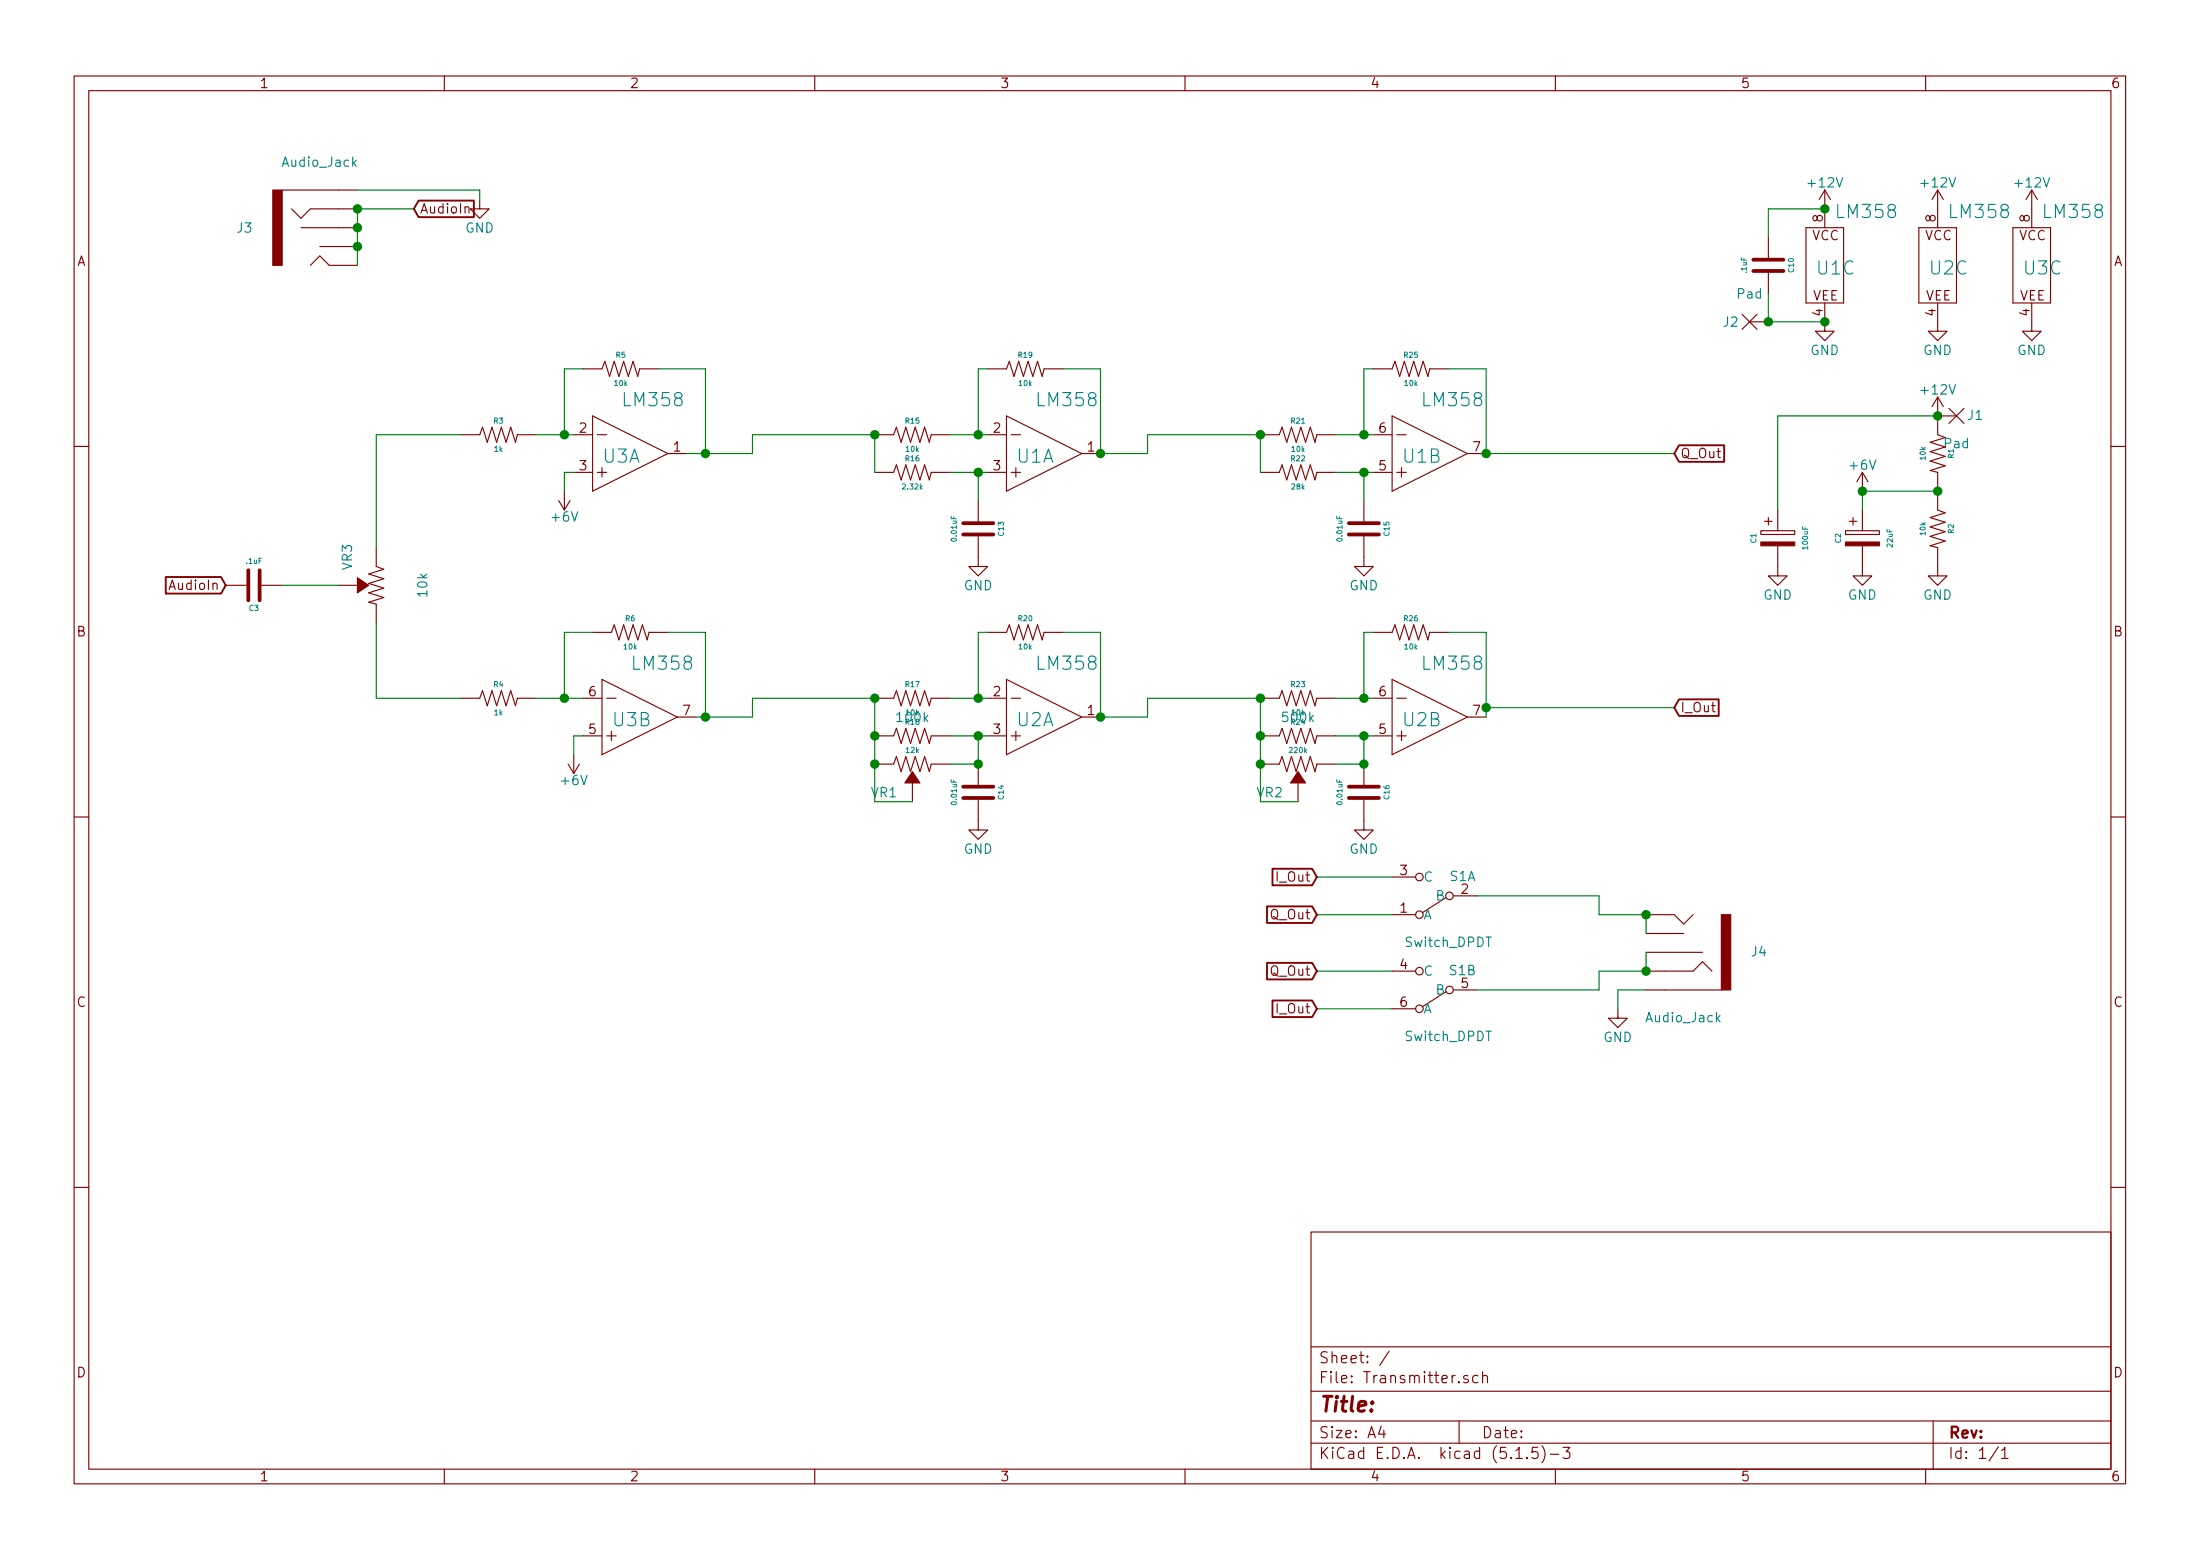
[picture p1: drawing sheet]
EESchema Schematic File Version 4
EELAYER 30 0
EELAYER END
$Descr A4 11693 8268
encoding utf-8
Sheet 1 1
Title ""
Date ""
Rev ""
Comp ""
Comment1 ""
Comment2 ""
Comment3 ""
Comment4 ""
$EndDescr
$Comp
L Xenir:Resistor R1
U 1 1
P 10300 2400
F 0 "R1" H 10300 2475 28  0000 C CNN
F 1 "10k" H 10300 2325 28  0000 C CNN
F 2 "Xenir:Resistor 0805" H 10300 2300 50  0001 C CNN
F 3 "" H 10300 2300 50  0001 C CNN
	1    10300 2400
	0    1    1    0   
$EndComp
$Comp
L Xenir:Resistor R2
U 1 1
P 10300 2800
F 0 "R2" H 10300 2875 28  0000 C CNN
F 1 "10k" H 10300 2725 28  0000 C CNN
F 2 "Xenir:Resistor 0805" H 10300 2700 50  0001 C CNN
F 3 "" H 10300 2700 50  0001 C CNN
	1    10300 2800
	0    1    1    0   
$EndComp
$Comp
L power:+12V #PWR0101
U 1 1
P 10300 2200
F 0 "#PWR0101" H 10300 2050 50  0001 C CNN
F 1 "+12V" H 10300 2340 50  0000 C CNN
F 2 "" H 10300 2200 50  0001 C CNN
F 3 "" H 10300 2200 50  0001 C CNN
	1    10300 2200
	1    0    0    -1  
$EndComp
$Comp
L power:GND #PWR0102
U 1 1
P 10300 3000
F 0 "#PWR0102" H 10300 2750 50  0001 C CNN
F 1 "GND" H 10300 2850 50  0000 C CNN
F 2 "" H 10300 3000 50  0001 C CNN
F 3 "" H 10300 3000 50  0001 C CNN
	1    10300 3000
	1    0    0    -1  
$EndComp
$Comp
L power:GND #PWR0103
U 1 1
P 9900 3000
F 0 "#PWR0103" H 9900 2750 50  0001 C CNN
F 1 "GND" H 9900 2850 50  0000 C CNN
F 2 "" H 9900 3000 50  0001 C CNN
F 3 "" H 9900 3000 50  0001 C CNN
	1    9900 3000
	1    0    0    -1  
$EndComp
Wire Wire Line
	10300 2600 9900 2600
Wire Wire Line
	9900 2600 9900 2700
Connection ~ 10300 2600
$Comp
L power:+6V #PWR0104
U 1 1
P 9900 2600
F 0 "#PWR0104" H 9900 2450 50  0001 C CNN
F 1 "+6V" H 9900 2740 50  0000 C CNN
F 2 "" H 9900 2600 50  0001 C CNN
F 3 "" H 9900 2600 50  0001 C CNN
	1    9900 2600
	1    0    0    -1  
$EndComp
Connection ~ 9900 2600
$Comp
L Xenir:LM358 U1
U 3 1
P 9800 1400
F 0 "U1" H 9650 1350 70  0000 L BNN
F 1 "LM358" H 9750 1650 70  0000 L BNN
F 2 "Xenir:SO08" H 9750 1350 50  0001 C CNN
F 3 "" H 9750 1350 50  0001 C CNN
	3    9800 1400
	1    0    0    -1  
$EndComp
$Comp
L power:+12V #PWR0105
U 1 1
P 9700 1100
F 0 "#PWR0105" H 9700 950 50  0001 C CNN
F 1 "+12V" H 9700 1240 50  0000 C CNN
F 2 "" H 9700 1100 50  0001 C CNN
F 3 "" H 9700 1100 50  0001 C CNN
	1    9700 1100
	1    0    0    -1  
$EndComp
$Comp
L power:GND #PWR0106
U 1 1
P 9700 1700
F 0 "#PWR0106" H 9700 1450 50  0001 C CNN
F 1 "GND" H 9700 1550 50  0000 C CNN
F 2 "" H 9700 1700 50  0001 C CNN
F 3 "" H 9700 1700 50  0001 C CNN
	1    9700 1700
	1    0    0    -1  
$EndComp
$Comp
L Xenir:LM358 U2
U 3 1
P 10400 1400
F 0 "U2" H 10250 1350 70  0000 L BNN
F 1 "LM358" H 10350 1650 70  0000 L BNN
F 2 "Xenir:SO08" H 10350 1350 50  0001 C CNN
F 3 "" H 10350 1350 50  0001 C CNN
	3    10400 1400
	1    0    0    -1  
$EndComp
$Comp
L power:+12V #PWR0107
U 1 1
P 10300 1100
F 0 "#PWR0107" H 10300 950 50  0001 C CNN
F 1 "+12V" H 10300 1240 50  0000 C CNN
F 2 "" H 10300 1100 50  0001 C CNN
F 3 "" H 10300 1100 50  0001 C CNN
	1    10300 1100
	1    0    0    -1  
$EndComp
$Comp
L power:GND #PWR0108
U 1 1
P 10300 1700
F 0 "#PWR0108" H 10300 1450 50  0001 C CNN
F 1 "GND" H 10300 1550 50  0000 C CNN
F 2 "" H 10300 1700 50  0001 C CNN
F 3 "" H 10300 1700 50  0001 C CNN
	1    10300 1700
	1    0    0    -1  
$EndComp
$Comp
L Xenir:Pad J1
U 1 1
P 10400 2350
F 0 "J1" H 10300 2200 50  0000 C CNN
F 1 "Pad" H 10400 2350 50  0000 C CNN
F 2 "Xenir:Pad" H 10400 2350 50  0001 C CNN
F 3 "" H 10400 2350 50  0001 C CNN
	1    10400 2350
	-1   0    0    1   
$EndComp
Connection ~ 10300 2200
$Comp
L Xenir:Capacitor C10
U 1 1
P 9400 1400
F 0 "C10" H 9400 1525 28  0000 C CNN
F 1 ".1uF" H 9400 1275 28  0000 C CNN
F 2 "Xenir:Capacitor 0805" H 9400 1250 50  0001 C CNN
F 3 "" H 9400 1250 50  0001 C CNN
	1    9400 1400
	0    1    1    0   
$EndComp
Wire Wire Line
	9400 1250 9400 1100
Wire Wire Line
	9400 1100 9700 1100
Connection ~ 9700 1100
Wire Wire Line
	9400 1550 9400 1700
Connection ~ 9700 1700
Wire Wire Line
	9400 1700 9700 1700
$Comp
L Xenir:Pad J2
U 1 1
P 9300 1550
F 0 "J2" H 9200 1400 50  0000 C CNN
F 1 "Pad" H 9300 1550 50  0000 C CNN
F 2 "Xenir:Pad" H 9300 1550 50  0001 C CNN
F 3 "" H 9300 1550 50  0001 C CNN
	1    9300 1550
	1    0    0    -1  
$EndComp
Connection ~ 9400 1700
$Comp
L Xenir:Audio_Jack J3
U 1 1
P 1700 850
F 0 "J3" H 1300 500 50  0000 C CNN
F 1 "Audio_Jack" H 1700 850 50  0000 C CNN
F 2 "Xenir:Audio_Jack" H 1700 850 50  0001 C CNN
F 3 "" H 1700 850 50  0001 C CNN
	1    1700 850 
	1    0    0    -1  
$EndComp
$Comp
L Xenir:LM358 U2
U 1 1
P 5550 3800
F 0 "U2" H 5400 3750 70  0000 L BNN
F 1 "LM358" H 5500 4050 70  0000 L BNN
F 2 "Xenir:SO08" H 5500 3750 50  0001 C CNN
F 3 "" H 5500 3750 50  0001 C CNN
	1    5550 3800
	1    0    0    -1  
$EndComp
$Comp
L Xenir:Resistor R17
U 1 1
P 4850 3700
F 0 "R17" H 4850 3775 28  0000 C CNN
F 1 "10k" H 4850 3625 28  0000 C CNN
F 2 "Xenir:Resistor 0805" H 4850 3600 50  0001 C CNN
F 3 "" H 4850 3600 50  0001 C CNN
	1    4850 3700
	1    0    0    -1  
$EndComp
$Comp
L Xenir:Resistor R20
U 1 1
P 5450 3350
F 0 "R20" H 5450 3425 28  0000 C CNN
F 1 "10k" H 5450 3275 28  0000 C CNN
F 2 "Xenir:Resistor 0805" H 5450 3250 50  0001 C CNN
F 3 "" H 5450 3250 50  0001 C CNN
	1    5450 3350
	1    0    0    -1  
$EndComp
$Comp
L Xenir:Resistor R18
U 1 1
P 4850 3900
F 0 "R18" H 4850 3975 28  0000 C CNN
F 1 "12k" H 4850 3825 28  0000 C CNN
F 2 "Xenir:Resistor 0805" H 4850 3800 50  0001 C CNN
F 3 "" H 4850 3800 50  0001 C CNN
	1    4850 3900
	1    0    0    -1  
$EndComp
$Comp
L Xenir:Capacitor C14
U 1 1
P 5200 4200
F 0 "C14" H 5200 4325 28  0000 C CNN
F 1 "0.01uF" H 5200 4075 28  0000 C CNN
F 2 "Xenir:Capacitor 0805" H 5200 4050 50  0001 C CNN
F 3 "" H 5200 4050 50  0001 C CNN
	1    5200 4200
	0    1    1    0   
$EndComp
Wire Wire Line
	5200 4050 5200 3900
Connection ~ 5200 3900
Wire Wire Line
	5200 3900 5250 3900
$Comp
L power:GND #PWR0117
U 1 1
P 5200 4350
F 0 "#PWR0117" H 5200 4100 50  0001 C CNN
F 1 "GND" H 5200 4200 50  0000 C CNN
F 2 "" H 5200 4350 50  0001 C CNN
F 3 "" H 5200 4350 50  0001 C CNN
	1    5200 4350
	1    0    0    -1  
$EndComp
Wire Wire Line
	5250 3350 5200 3350
Wire Wire Line
	5200 3350 5200 3700
Connection ~ 5200 3700
Wire Wire Line
	5200 3700 5250 3700
Wire Wire Line
	5650 3350 5850 3350
Wire Wire Line
	5850 3350 5850 3800
$Comp
L Xenir:Trimpot VR1
U 1 1
P 4850 3900
F 0 "VR1" H 4700 3600 50  0000 C CNN
F 1 "100k" H 4850 4000 50  0000 C CNN
F 2 "Xenir:Trimpot" H 4700 3600 50  0001 C CNN
F 3 "" H 4700 3600 50  0001 C CNN
	1    4850 3900
	1    0    0    -1  
$EndComp
Wire Wire Line
	5050 3700 5200 3700
Wire Wire Line
	5050 3900 5200 3900
Wire Wire Line
	5050 4050 5200 4050
Connection ~ 5200 4050
Wire Wire Line
	4650 3900 4650 4050
Wire Wire Line
	4850 4250 4650 4250
Wire Wire Line
	4650 4250 4650 4050
Connection ~ 4650 4050
Wire Wire Line
	4650 3900 4650 3700
Connection ~ 4650 3900
$Comp
L Xenir:Resistor R23
U 1 1
P 6900 3700
F 0 "R23" H 6900 3775 28  0000 C CNN
F 1 "10k" H 6900 3625 28  0000 C CNN
F 2 "Xenir:Resistor 0805" H 6900 3600 50  0001 C CNN
F 3 "" H 6900 3600 50  0001 C CNN
	1    6900 3700
	1    0    0    -1  
$EndComp
$Comp
L Xenir:Resistor R26
U 1 1
P 7500 3350
F 0 "R26" H 7500 3425 28  0000 C CNN
F 1 "10k" H 7500 3275 28  0000 C CNN
F 2 "Xenir:Resistor 0805" H 7500 3250 50  0001 C CNN
F 3 "" H 7500 3250 50  0001 C CNN
	1    7500 3350
	1    0    0    -1  
$EndComp
$Comp
L Xenir:Resistor R24
U 1 1
P 6900 3900
F 0 "R24" H 6900 3975 28  0000 C CNN
F 1 "220k" H 6900 3825 28  0000 C CNN
F 2 "Xenir:Resistor 0805" H 6900 3800 50  0001 C CNN
F 3 "" H 6900 3800 50  0001 C CNN
	1    6900 3900
	1    0    0    -1  
$EndComp
$Comp
L Xenir:Capacitor C16
U 1 1
P 7250 4200
F 0 "C16" H 7250 4325 28  0000 C CNN
F 1 "0.01uF" H 7250 4075 28  0000 C CNN
F 2 "Xenir:Capacitor 0805" H 7250 4050 50  0001 C CNN
F 3 "" H 7250 4050 50  0001 C CNN
	1    7250 4200
	0    1    1    0   
$EndComp
Wire Wire Line
	7250 4050 7250 3900
Connection ~ 7250 3900
Wire Wire Line
	7250 3900 7300 3900
$Comp
L power:GND #PWR0118
U 1 1
P 7250 4350
F 0 "#PWR0118" H 7250 4100 50  0001 C CNN
F 1 "GND" H 7250 4200 50  0000 C CNN
F 2 "" H 7250 4350 50  0001 C CNN
F 3 "" H 7250 4350 50  0001 C CNN
	1    7250 4350
	1    0    0    -1  
$EndComp
Wire Wire Line
	7300 3350 7250 3350
Wire Wire Line
	7250 3350 7250 3700
Connection ~ 7250 3700
Wire Wire Line
	7250 3700 7300 3700
Wire Wire Line
	7700 3350 7900 3350
Wire Wire Line
	7900 3350 7900 3750
$Comp
L Xenir:Trimpot VR2
U 1 1
P 6900 3900
F 0 "VR2" H 6750 3600 50  0000 C CNN
F 1 "500k" H 6900 4000 50  0000 C CNN
F 2 "Xenir:Trimpot" H 6750 3600 50  0001 C CNN
F 3 "" H 6750 3600 50  0001 C CNN
	1    6900 3900
	1    0    0    -1  
$EndComp
Wire Wire Line
	7100 3700 7250 3700
Wire Wire Line
	7100 3900 7250 3900
Wire Wire Line
	7100 4050 7250 4050
Connection ~ 7250 4050
Wire Wire Line
	6700 3900 6700 4050
Wire Wire Line
	6900 4250 6700 4250
Wire Wire Line
	6700 4250 6700 4050
Connection ~ 6700 4050
Wire Wire Line
	6700 3900 6700 3700
Connection ~ 6700 3900
Connection ~ 6700 3700
$Comp
L Xenir:LM358 U2
U 2 1
P 7600 3800
F 0 "U2" H 7450 3750 70  0000 L BNN
F 1 "LM358" H 7550 4050 70  0000 L BNN
F 2 "Xenir:SO08" H 7550 3750 50  0001 C CNN
F 3 "" H 7550 3750 50  0001 C CNN
	2    7600 3800
	1    0    0    -1  
$EndComp
Wire Wire Line
	5850 3800 6100 3800
Wire Wire Line
	6100 3800 6100 3700
Wire Wire Line
	6100 3700 6700 3700
Connection ~ 5850 3800
$Comp
L Xenir:LM358 U1
U 1 1
P 5550 2400
F 0 "U1" H 5400 2350 70  0000 L BNN
F 1 "LM358" H 5500 2650 70  0000 L BNN
F 2 "Xenir:SO08" H 5500 2350 50  0001 C CNN
F 3 "" H 5500 2350 50  0001 C CNN
	1    5550 2400
	1    0    0    -1  
$EndComp
$Comp
L Xenir:Resistor R15
U 1 1
P 4850 2300
F 0 "R15" H 4850 2375 28  0000 C CNN
F 1 "10k" H 4850 2225 28  0000 C CNN
F 2 "Xenir:Resistor 0805" H 4850 2200 50  0001 C CNN
F 3 "" H 4850 2200 50  0001 C CNN
	1    4850 2300
	1    0    0    -1  
$EndComp
$Comp
L Xenir:Resistor R19
U 1 1
P 5450 1950
F 0 "R19" H 5450 2025 28  0000 C CNN
F 1 "10k" H 5450 1875 28  0000 C CNN
F 2 "Xenir:Resistor 0805" H 5450 1850 50  0001 C CNN
F 3 "" H 5450 1850 50  0001 C CNN
	1    5450 1950
	1    0    0    -1  
$EndComp
$Comp
L Xenir:Resistor R16
U 1 1
P 4850 2500
F 0 "R16" H 4850 2575 28  0000 C CNN
F 1 "2.32k" H 4850 2425 28  0000 C CNN
F 2 "Xenir:Resistor 0805" H 4850 2400 50  0001 C CNN
F 3 "" H 4850 2400 50  0001 C CNN
	1    4850 2500
	1    0    0    -1  
$EndComp
$Comp
L Xenir:Capacitor C13
U 1 1
P 5200 2800
F 0 "C13" H 5200 2925 28  0000 C CNN
F 1 "0.01uF" H 5200 2675 28  0000 C CNN
F 2 "Xenir:Capacitor 0805" H 5200 2650 50  0001 C CNN
F 3 "" H 5200 2650 50  0001 C CNN
	1    5200 2800
	0    1    1    0   
$EndComp
Wire Wire Line
	5200 2650 5200 2500
Connection ~ 5200 2500
Wire Wire Line
	5200 2500 5250 2500
$Comp
L power:GND #PWR0119
U 1 1
P 5200 2950
F 0 "#PWR0119" H 5200 2700 50  0001 C CNN
F 1 "GND" H 5200 2800 50  0000 C CNN
F 2 "" H 5200 2950 50  0001 C CNN
F 3 "" H 5200 2950 50  0001 C CNN
	1    5200 2950
	1    0    0    -1  
$EndComp
Wire Wire Line
	5250 1950 5200 1950
Wire Wire Line
	5200 1950 5200 2300
Connection ~ 5200 2300
Wire Wire Line
	5200 2300 5250 2300
Wire Wire Line
	5650 1950 5850 1950
Wire Wire Line
	5850 1950 5850 2400
Wire Wire Line
	5050 2300 5200 2300
Wire Wire Line
	5050 2500 5200 2500
Wire Wire Line
	4650 2500 4650 2300
$Comp
L Xenir:Resistor R21
U 1 1
P 6900 2300
F 0 "R21" H 6900 2375 28  0000 C CNN
F 1 "10k" H 6900 2225 28  0000 C CNN
F 2 "Xenir:Resistor 0805" H 6900 2200 50  0001 C CNN
F 3 "" H 6900 2200 50  0001 C CNN
	1    6900 2300
	1    0    0    -1  
$EndComp
$Comp
L Xenir:Resistor R25
U 1 1
P 7500 1950
F 0 "R25" H 7500 2025 28  0000 C CNN
F 1 "10k" H 7500 1875 28  0000 C CNN
F 2 "Xenir:Resistor 0805" H 7500 1850 50  0001 C CNN
F 3 "" H 7500 1850 50  0001 C CNN
	1    7500 1950
	1    0    0    -1  
$EndComp
$Comp
L Xenir:Resistor R22
U 1 1
P 6900 2500
F 0 "R22" H 6900 2575 28  0000 C CNN
F 1 "28k" H 6900 2425 28  0000 C CNN
F 2 "Xenir:Resistor 0805" H 6900 2400 50  0001 C CNN
F 3 "" H 6900 2400 50  0001 C CNN
	1    6900 2500
	1    0    0    -1  
$EndComp
$Comp
L Xenir:Capacitor C15
U 1 1
P 7250 2800
F 0 "C15" H 7250 2925 28  0000 C CNN
F 1 "0.01uF" H 7250 2675 28  0000 C CNN
F 2 "Xenir:Capacitor 0805" H 7250 2650 50  0001 C CNN
F 3 "" H 7250 2650 50  0001 C CNN
	1    7250 2800
	0    1    1    0   
$EndComp
Wire Wire Line
	7250 2650 7250 2500
Connection ~ 7250 2500
Wire Wire Line
	7250 2500 7300 2500
$Comp
L power:GND #PWR0120
U 1 1
P 7250 2950
F 0 "#PWR0120" H 7250 2700 50  0001 C CNN
F 1 "GND" H 7250 2800 50  0000 C CNN
F 2 "" H 7250 2950 50  0001 C CNN
F 3 "" H 7250 2950 50  0001 C CNN
	1    7250 2950
	1    0    0    -1  
$EndComp
Wire Wire Line
	7300 1950 7250 1950
Wire Wire Line
	7250 1950 7250 2300
Connection ~ 7250 2300
Wire Wire Line
	7250 2300 7300 2300
Wire Wire Line
	7700 1950 7900 1950
Wire Wire Line
	7900 1950 7900 2400
Wire Wire Line
	7100 2300 7250 2300
Wire Wire Line
	7100 2500 7250 2500
Wire Wire Line
	6700 2500 6700 2300
Connection ~ 6700 2300
$Comp
L Xenir:LM358 U1
U 2 1
P 7600 2400
F 0 "U1" H 7450 2350 70  0000 L BNN
F 1 "LM358" H 7550 2650 70  0000 L BNN
F 2 "Xenir:SO08" H 7550 2350 50  0001 C CNN
F 3 "" H 7550 2350 50  0001 C CNN
	2    7600 2400
	1    0    0    -1  
$EndComp
Wire Wire Line
	5850 2400 6100 2400
Wire Wire Line
	6100 2400 6100 2300
Wire Wire Line
	6100 2300 6700 2300
Connection ~ 5850 2400
Text GLabel 2200 1100 2    50   Input ~ 0
AudioIn
Wire Wire Line
	1900 1200 1900 1100
Wire Wire Line
	1900 1100 2200 1100
Connection ~ 1900 1100
Wire Wire Line
	1900 1300 1900 1400
$Comp
L Xenir:Trimpot VR3
U 1 1
P 2150 3100
F 0 "VR3" H 2000 2800 50  0000 C CNN
F 1 "10k" H 2150 3200 50  0000 C CNN
F 2 "Xenir:Trimpot" H 2000 2800 50  0001 C CNN
F 3 "" H 2000 2800 50  0001 C CNN
	1    2150 3100
	0    1    1    0   
$EndComp
Connection ~ 7900 2400
Text GLabel 8900 2400 2    50   Input ~ 0
Q_Out
$Comp
L power:GND #PWR0121
U 1 1
P 9450 3000
F 0 "#PWR0121" H 9450 2750 50  0001 C CNN
F 1 "GND" H 9450 2850 50  0000 C CNN
F 2 "" H 9450 3000 50  0001 C CNN
F 3 "" H 9450 3000 50  0001 C CNN
	1    9450 3000
	1    0    0    -1  
$EndComp
Wire Wire Line
	10300 2200 9450 2200
Wire Wire Line
	9450 2200 9450 2700
$Comp
L power:GND #PWR01
U 1 1
P 2550 1050
F 0 "#PWR01" H 2550 800 50  0001 C CNN
F 1 "GND" H 2550 900 50  0000 C CNN
F 2 "" H 2550 1050 50  0001 C CNN
F 3 "" H 2550 1050 50  0001 C CNN
	1    2550 1050
	1    0    0    -1  
$EndComp
Wire Wire Line
	1900 1000 2550 1000
Wire Wire Line
	2550 1000 2550 1050
Wire Wire Line
	1900 1300 1900 1200
Connection ~ 1900 1300
Connection ~ 1900 1200
Wire Wire Line
	2000 2300 2000 2900
Connection ~ 4650 2300
Wire Wire Line
	2000 3700 2000 3300
Connection ~ 4650 3700
Text GLabel 1200 3100 0    50   Input ~ 0
AudioIn
Wire Wire Line
	7900 2400 8900 2400
Text GLabel 8900 3750 2    50   Input ~ 0
I_Out
Wire Wire Line
	7900 3750 8900 3750
$Comp
L Xenir:Cap_Polarized C1
U 1 1
P 9550 2850
F 0 "C1" H 9550 2625 28  0000 C CNN
F 1 "100uF" H 9550 2900 28  0000 C CNN
F 2 "Xenir:Cap_6.3x5.4" H 9550 2900 50  0001 C CNN
F 3 "" H 9550 2900 50  0001 C CNN
	1    9550 2850
	0    1    1    0   
$EndComp
$Comp
L Xenir:Cap_Polarized C2
U 1 1
P 10000 2850
F 0 "C2" H 10000 2625 28  0000 C CNN
F 1 "22uF" H 10000 2900 28  0000 C CNN
F 2 "Xenir:Cap_4x5.4" H 10000 2900 50  0001 C CNN
F 3 "" H 10000 2900 50  0001 C CNN
	1    10000 2850
	0    1    1    0   
$EndComp
$Comp
L Xenir:Capacitor C3
U 1 1
P 1350 3100
F 0 "C3" H 1350 3225 28  0000 C CNN
F 1 ".1uF" H 1350 2975 28  0000 C CNN
F 2 "Xenir:Capacitor 0805" H 1350 2950 50  0001 C CNN
F 3 "" H 1350 2950 50  0001 C CNN
	1    1350 3100
	-1   0    0    1   
$EndComp
Wire Wire Line
	1500 3100 1800 3100
Wire Wire Line
	8750 5050 8750 5150
Wire Wire Line
	8750 4950 8750 4850
$Comp
L Xenir:Audio_Jack J4
U 1 1
P 8950 5400
F 0 "J4" H 8550 5050 50  0000 C CNN
F 1 "Audio_Jack" H 8950 5400 50  0000 C CNN
F 2 "Xenir:Audio_Jack" H 8950 5400 50  0001 C CNN
F 3 "" H 8950 5400 50  0001 C CNN
	1    8950 5400
	-1   0    0    1   
$EndComp
Connection ~ 7900 3750
Wire Wire Line
	7900 3750 7900 3800
$Comp
L Xenir:Switch_DPDT S1
U 2 1
P 7700 5250
F 0 "S1" H 7625 5150 50  0000 C CNN
F 1 "Switch_DPDT" H 7700 5500 50  0000 C CNN
F 2 "Xenir:Switch_DPDT" H 7700 5500 50  0001 C CNN
F 3 "" H 7700 5500 50  0001 C CNN
	2    7700 5250
	-1   0    0    1   
$EndComp
Text GLabel 7000 4650 0    50   Input ~ 0
I_Out
Wire Wire Line
	7000 4650 7400 4650
$Comp
L Xenir:Switch_DPDT S1
U 1 1
P 7700 4750
F 0 "S1" H 7625 4650 50  0000 C CNN
F 1 "Switch_DPDT" H 7700 5000 50  0000 C CNN
F 2 "Xenir:Switch_DPDT" H 7700 5000 50  0001 C CNN
F 3 "" H 7700 5000 50  0001 C CNN
	1    7700 4750
	-1   0    0    1   
$EndComp
Text GLabel 7000 4850 0    50   Input ~ 0
Q_Out
Wire Wire Line
	7400 4850 7000 4850
Text GLabel 7000 5350 0    50   Input ~ 0
I_Out
Wire Wire Line
	7000 5350 7400 5350
Text GLabel 7000 5150 0    50   Input ~ 0
Q_Out
Wire Wire Line
	7400 5150 7000 5150
$Comp
L power:GND #PWR0110
U 1 1
P 8600 5350
F 0 "#PWR0110" H 8600 5100 50  0001 C CNN
F 1 "GND" H 8600 5200 50  0000 C CNN
F 2 "" H 8600 5350 50  0001 C CNN
F 3 "" H 8600 5350 50  0001 C CNN
	1    8600 5350
	1    0    0    -1  
$EndComp
Wire Wire Line
	8750 5250 8600 5250
Wire Wire Line
	8600 5250 8600 5350
Wire Wire Line
	7850 4750 8500 4750
Wire Wire Line
	8500 4750 8500 4850
Wire Wire Line
	8500 4850 8750 4850
Connection ~ 8750 4850
Wire Wire Line
	7850 5250 8500 5250
Wire Wire Line
	8500 5250 8500 5150
Wire Wire Line
	8500 5150 8750 5150
Connection ~ 8750 5150
$Comp
L Xenir:LM358 U3
U 1 1
P 3350 2400
F 0 "U3" H 3200 2350 70  0000 L BNN
F 1 "LM358" H 3300 2650 70  0000 L BNN
F 2 "Xenir:SO08" H 3300 2350 50  0001 C CNN
F 3 "" H 3300 2350 50  0001 C CNN
	1    3350 2400
	1    0    0    -1  
$EndComp
$Comp
L Xenir:LM358 U3
U 2 1
P 3400 3800
F 0 "U3" H 3250 3750 70  0000 L BNN
F 1 "LM358" H 3350 4050 70  0000 L BNN
F 2 "Xenir:SO08" H 3350 3750 50  0001 C CNN
F 3 "" H 3350 3750 50  0001 C CNN
	2    3400 3800
	1    0    0    -1  
$EndComp
$Comp
L power:+6V #PWR0109
U 1 1
P 3000 2600
F 0 "#PWR0109" H 3000 2450 50  0001 C CNN
F 1 "+6V" H 3000 2740 50  0000 C CNN
F 2 "" H 3000 2600 50  0001 C CNN
F 3 "" H 3000 2600 50  0001 C CNN
	1    3000 2600
	-1   0    0    1   
$EndComp
$Comp
L power:+6V #PWR0111
U 1 1
P 3050 4000
F 0 "#PWR0111" H 3050 3850 50  0001 C CNN
F 1 "+6V" H 3050 4140 50  0000 C CNN
F 2 "" H 3050 4000 50  0001 C CNN
F 3 "" H 3050 4000 50  0001 C CNN
	1    3050 4000
	-1   0    0    1   
$EndComp
Wire Wire Line
	3100 3900 3050 3900
Wire Wire Line
	3050 3900 3050 4000
Wire Wire Line
	3050 2500 3000 2500
Wire Wire Line
	3000 2500 3000 2600
$Comp
L Xenir:Resistor R5
U 1 1
P 3300 1950
F 0 "R5" H 3300 2025 28  0000 C CNN
F 1 "10k" H 3300 1875 28  0000 C CNN
F 2 "Xenir:Resistor 0805" H 3300 1850 50  0001 C CNN
F 3 "" H 3300 1850 50  0001 C CNN
	1    3300 1950
	1    0    0    -1  
$EndComp
$Comp
L Xenir:Resistor R6
U 1 1
P 3350 3350
F 0 "R6" H 3350 3425 28  0000 C CNN
F 1 "10k" H 3350 3275 28  0000 C CNN
F 2 "Xenir:Resistor 0805" H 3350 3250 50  0001 C CNN
F 3 "" H 3350 3250 50  0001 C CNN
	1    3350 3350
	1    0    0    -1  
$EndComp
$Comp
L Xenir:Resistor R3
U 1 1
P 2650 2300
F 0 "R3" H 2650 2375 28  0000 C CNN
F 1 "1k" H 2650 2225 28  0000 C CNN
F 2 "Xenir:Resistor 0805" H 2650 2200 50  0001 C CNN
F 3 "" H 2650 2200 50  0001 C CNN
	1    2650 2300
	1    0    0    -1  
$EndComp
$Comp
L Xenir:Resistor R4
U 1 1
P 2650 3700
F 0 "R4" H 2650 3775 28  0000 C CNN
F 1 "1k" H 2650 3625 28  0000 C CNN
F 2 "Xenir:Resistor 0805" H 2650 3600 50  0001 C CNN
F 3 "" H 2650 3600 50  0001 C CNN
	1    2650 3700
	1    0    0    -1  
$EndComp
Wire Wire Line
	4000 2400 4000 2300
Wire Wire Line
	4000 2300 4650 2300
Wire Wire Line
	3700 3800 3750 3800
Wire Wire Line
	4000 3800 4000 3700
Wire Wire Line
	4000 3700 4650 3700
Wire Wire Line
	2850 2300 3000 2300
Wire Wire Line
	3100 1950 3000 1950
Wire Wire Line
	3000 1950 3000 2300
Connection ~ 3000 2300
Wire Wire Line
	3000 2300 3050 2300
Wire Wire Line
	3500 1950 3750 1950
Wire Wire Line
	3750 1950 3750 2400
Wire Wire Line
	3650 2400 3750 2400
Connection ~ 3750 2400
Wire Wire Line
	3750 2400 4000 2400
Wire Wire Line
	3550 3350 3750 3350
Wire Wire Line
	3750 3350 3750 3800
Connection ~ 3750 3800
Wire Wire Line
	3750 3800 4000 3800
Wire Wire Line
	3100 3700 3000 3700
Wire Wire Line
	2450 3700 2000 3700
Wire Wire Line
	2000 2300 2450 2300
Wire Wire Line
	3150 3350 3000 3350
Wire Wire Line
	3000 3350 3000 3700
Connection ~ 3000 3700
Wire Wire Line
	3000 3700 2850 3700
$Comp
L Xenir:LM358 U3
U 3 1
P 10900 1400
F 0 "U3" H 10750 1350 70  0000 L BNN
F 1 "LM358" H 10850 1650 70  0000 L BNN
F 2 "Xenir:SO08" H 10850 1350 50  0001 C CNN
F 3 "" H 10850 1350 50  0001 C CNN
	3    10900 1400
	1    0    0    -1  
$EndComp
$Comp
L power:+12V #PWR0112
U 1 1
P 10800 1100
F 0 "#PWR0112" H 10800 950 50  0001 C CNN
F 1 "+12V" H 10800 1240 50  0000 C CNN
F 2 "" H 10800 1100 50  0001 C CNN
F 3 "" H 10800 1100 50  0001 C CNN
	1    10800 1100
	1    0    0    -1  
$EndComp
$Comp
L power:GND #PWR0113
U 1 1
P 10800 1700
F 0 "#PWR0113" H 10800 1450 50  0001 C CNN
F 1 "GND" H 10800 1550 50  0000 C CNN
F 2 "" H 10800 1700 50  0001 C CNN
F 3 "" H 10800 1700 50  0001 C CNN
	1    10800 1700
	1    0    0    -1  
$EndComp
$EndSCHEMATC
